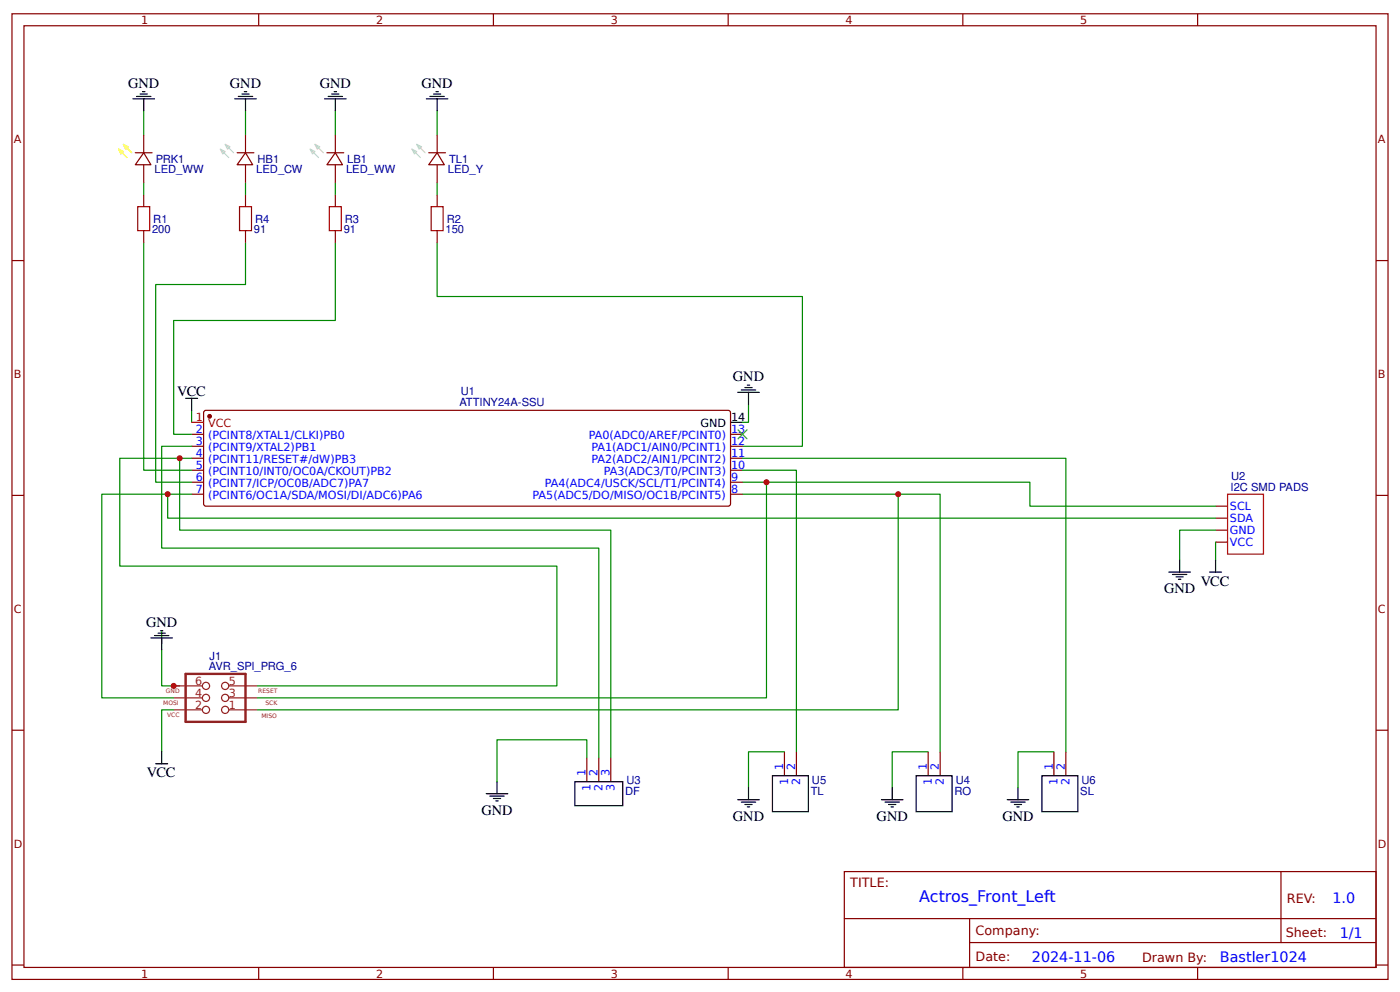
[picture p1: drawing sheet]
<svg xmlns="http://www.w3.org/2000/svg" width="309mm" height="219mm" viewBox="0 0 309 219" stroke-linecap="round" stroke-linejoin="round" font-family="sans-serif">
<g fill="none" stroke="#800" stroke-width=".26">
<path d="M2.6 3h304.1v213.3h-304.1zM5.3 5.7h298.7v208h-298.7zM57.1 3v2.7M109 3v2.7M160.9 3v2.7M212.7 3v2.7M264.6 3v2.7M29.9 33.7h3.7M31.7 33.7l1.6 2.7h-3.4zM31.7 29.8v3.9M31.7 36.4v3.9M52.4 33.7h3.7"/>
<path d="M54.2 33.7l1.6 2.7h-3.4zM54.2 29.8v3.9M54.2 36.4v3.9M72.2 33.7h3.7M74.1 33.7l1.6 2.7h-3.5zM74.1 29.8v3.9M74.1 36.4v3.9M94.7 33.7h3.7M96.6 33.7l1.6 2.7h-3.5zM96.6 29.8v3.9M96.6 36.4v3.9M2.6 57.5h2.7"/>
<path d="M31.7 43v2.6M31.7 50.9v2.7M54.2 43v2.6M54.2 50.9v2.7M74.1 43v2.6M74.1 50.9v2.7M96.6 43v2.6M96.6 50.9v2.7M304 57.5h2.7M42.3 95.9h2.7M42.3 98.6h2.7M45.2 90.7l115.7-.1 .2 .1 .3 .4v20.2l-.1 .2-.4 .3h-115.4l-.3-.1-.2-.4v-20.2z"/>
<path d="M161.4 95.9h2.6M161.4 98.6h2.6M2.6 109.4h2.7M42.3 101.2h2.7M42.3 103.8h2.7M42.3 106.5h2.7M42.3 109.1h2.7M161.4 101.2h2.6M161.4 103.8h2.6M161.4 106.5h2.6M161.4 109.1h2.6M268.6 119.7h2.6"/>
<path d="M268.6 117.1h2.6M268.6 114.4h2.6M268.6 111.8h2.6M304 109.4h2.7M2.6 161.3h2.7M129.6 167.3v5.3M132.3 167.3v5.3M134.9 167.3v5.3M173.3 166v5.3M175.9 166v5.3M205.1 166v5.3M207.7 166v5.3"/>
<path d="M232.8 166v5.3M235.5 166v5.3M304 161.3h2.7M186.5 192.5h117.5v21.2h-117.5zM283 192.5v15.7M2.6 213.1h2.7M57.1 213.7v2.6M109 213.7v2.6M160.9 213.7v2.6M186.6 202.9h117.3M212.7 213.7v2.6M214.2 208.2h89.7"/>
<path d="M214.2 202.9v10.6M264.6 213.7v2.6M304 213.1h2.7"/>
</g>
<g fill="none" stroke="#080" stroke-width=".26">
<path d="M31.7 24.5v5.3M54.2 24.5v5.3M74.1 24.5v5.3M96.6 24.5v5.3M31.7 53.6v50.2h10.6M31.7 40.3v2.7M54.2 53.6v9.2h-19.8v43.7h7.9M54.2 40.3v2.7M74.1 53.6v17.2h-35.7v25.1h3.9M74.1 40.3v2.7M96.6 53.6v11.9h80.7v33.1h-13.3M96.6 40.3v2.7"/>
<path d="M42.3 98.6h-6.6v22.4h96.6v46.3M42.3 90.6v2.7M165.4 89.3v4h-1.4M37 109.1v5.3h231.6M39.7 101.2v15.9h95.2v50.2M42.3 101.2h-15.8v23.8h96.5v26.5h-66.1M42.3 109.1h-19.8v45h15.9M164 106.5h63.5v5.3h41.1M164 109.1h34.4v47.7h-141.5M164 101.2h71.5v64.8M164 103.8h11.9v62.2M169.3 106.5v47.6h-112.4"/>
<path d="M198.4 109.1h9.3v56.9M268.6 117.1h-8v6.6M268.6 119.7v4M35.7 139.6v2.6M35.7 143.5v8h4M38.4 156.8h-2.7v9.2M129.6 167.3v-3.9h-19.8v9.2M173.3 166h-7.9v8M205.1 166h-8v8M232.8 166h-7.9v8"/>
</g>
<g fill="none" stroke="#000" stroke-width=".26">
<path d="M29.4 21.8h4.7M30.2 21.3h3.1M31 20.8h1.5M31.5 20.2h.5M31.7 21.8v2.7M51.9 21.8h4.7M52.7 21.3h3.1M53.4 20.8h1.6M54 20.2h.5M54.2 21.8v2.7M71.7 21.8h4.8M72.5 21.3h3.2"/>
<path d="M73.3 20.8h1.6M73.8 20.2h.5M74.1 21.8v2.7M94.2 21.8h4.8M95 21.3h3.2M95.8 20.8h1.6M96.3 20.2h.5M96.6 21.8v2.7M41 88h2.7M42.3 88v2.6M161.4 93.3h2.6M163 86.7h4.7"/>
<path d="M163.8 86.1h3.2M164.6 85.6h1.6M165.1 85.1h.5M165.4 86.7v2.6M34.9 139.8h1.6M35.5 139.3h.5M258.2 126.3h4.8M259 126.9h3.2M259.8 127.4h1.6M260.3 127.9h.6M260.6 123.7v2.6M267.2 126.3h2.7"/>
<path d="M268.6 123.7v2.6M33.3 140.9h4.8M34.1 140.4h3.2M35.7 140.9v2.6M34.4 168.7h2.6M35.7 166v2.7M107.4 175.3h4.8M108.2 175.8h3.2M109 176.3h1.6M109.5 176.9h.6M109.8 172.6v2.7M127 172.6h10.6v5.3h-10.6z"/>
<path d="M163 176.6h4.7M163.8 177.1h3.2M164.6 177.7h1.6M165.1 178.2h.5M165.4 174v2.6M170.7 171.3h7.9v8h-7.9zM194.7 176.6h4.8M195.5 177.1h3.2M196.3 177.7h1.6M196.8 178.2h.6M197.1 174v2.6M202.4 171.3h7.9v8h-7.9z"/>
<path d="M222.5 176.6h4.8M223.3 177.1h3.2M224.1 177.7h1.6M224.6 178.2h.6M224.9 174v2.6M230.2 171.3h7.9v8h-7.9z"/>
</g>
<path d="M42.3 93.3h2.7M271.2 109.1h7.9v13.3h-7.9z" fill="none" stroke="#f00" stroke-width=".26"/>
<path d="M30.4 45.6h2.7v5.3h-2.7zM52.9 45.6h2.7v5.3h-2.7zM72.8 45.6h2.6v5.3h-2.6zM95.2 45.6h2.7v5.3h-2.7z" fill="none" stroke="#a00000" stroke-width=".26"/>
<path d="M26.2 32.9l1.1 .6-.6 .5zM26.2 32.9l1.8 1.9M27.3 31.9l1 .5-.5 .5zM27.3 31.9l1.8 1.8" fill="none" stroke="#ff0" stroke-width=".26"/>
<path d="M48.7 32.9l1 .6-.5 .5zM48.7 32.9l1.8 1.9M49.7 31.9l1.1 .5-.5 .5zM49.7 31.9l1.9 1.8M68.5 32.9l1.1 .6-.5 .5zM68.5 32.9l1.9 1.9M69.6 31.9l1 .5-.5 .5zM69.6 31.9l1.8 1.8M91 32.9l1.1 .6-.6 .5zM91 32.9l1.9 1.9M92.1 31.9l1 .5-.5 .5zM92.1 31.9l1.8 1.8" fill="none" stroke="#ccc" stroke-width=".26"/>
<path d="M41 148.8h13.2v10.6h-13.2z" fill="none" stroke="#8d2323" stroke-width=".53"/>
<g fill="none" stroke="#8d2323" stroke-width=".26">
<path d="M38.4 156.8h6.3M38.4 154.1h6.3M38.4 151.5h6.3M50.5 156.8h6.4M50.5 154.1h6.4M50.5 151.5h6.4"/>
<circle cx="45.5" cy="151.5" r=".79"/>
<circle cx="45.5" cy="156.8" r=".79"/>
<circle cx="45.5" cy="154.1" r=".79"/>
<circle cx="49.7" cy="156.8" r=".79"/>
<circle cx="49.7" cy="151.5" r=".79"/>
<circle cx="49.7" cy="154.1" r=".79"/>
</g>
<circle cx="46.3" cy="91.9" r=".4" fill="#800" stroke="#800" stroke-width=".26"/>
<path d="M163 94.9l2.1 2.1zM165.1 94.9l-2.1 2.1z" fill="#000" stroke="#3c3" stroke-width=".26"/>
<g fill="#c00">
<circle cx="38.4" cy="151.5" r=".66"/>
<circle cx="169.3" cy="106.5" r=".66"/>
<circle cx="37" cy="109.1" r=".66"/>
<circle cx="198.4" cy="109.1" r=".66"/>
<circle cx="39.7" cy="101.2" r=".66"/>
</g>
<text font-size="3.5" fill="#00f" x="203.1" y="199.3">Actros_Front_Left</text>
<g font-size="3.2">
<text x="28.3" y="19.4">GND</text>
<text x="50.8" y="19.4">GND</text>
<text x="70.6" y="19.4">GND</text>
<text x="93.1" y="19.4">GND</text>
<text x="39.2" y="87.4">VCC</text>
<text x="161.9" y="84.2">GND</text>
<text x="257.2" y="131">GND</text>
<text x="265.3" y="129.4">VCC</text>
<text x="32.3" y="138.4">GND</text>
<text x="32.5" y="171.7">VCC</text>
<text x="106.4" y="179.9">GND</text>
<text x="161.9" y="181.2">GND</text>
<text x="193.7" y="181.2">GND</text>
<text x="221.5" y="181.2">GND</text>
</g>
<g font-size="3.2" fill="#00f">
<text x="294.4" y="199.4">1.0</text>
<text x="296" y="207.2">1/1</text>
<text x="228" y="212.5">2024-11-06</text>
<text x="269.5" y="212.4">Bastler1024</text>
</g>
<g font-size="2.8" fill="#800">
<text x="187.9" y="195.9">TITLE:</text>
<text x="284.3" y="199.4">REV:</text>
<text x="215.5" y="206.6">Company:</text>
<text x="284.1" y="207">Sheet:</text>
<text x="215.5" y="212.3">Date:</text>
<text x="252.3" y="212.4">Drawn By:</text>
</g>
<g font-size="2.5" fill="#800">
<text x="31.2" y="5.3">1</text>
<text x="83.1" y="5.3">2</text>
<text x="134.9" y="5.3">3</text>
<text x="186.8" y="5.3">4</text>
<text x="238.7" y="5.3">5</text>
<text x="3" y="31.6">A</text>
<text x="304.4" y="31.6">A</text>
<text x="3" y="83.5">B</text>
<text x="304.4" y="83.5">B</text>
<text x="3" y="135.3">C</text>
<text x="304.4" y="135.3">C</text>
<text x="3" y="187.2">D</text>
<text x="304.4" y="187.2">D</text>
<text x="31.2" y="215.9">1</text>
<text x="83.1" y="215.9">2</text>
<text x="134.9" y="215.9">3</text>
<text x="186.8" y="215.9">4</text>
<text x="238.7" y="215.9">5</text>
</g>
<g font-size="2.5" fill="#000080">
<text x="34.4" y="35.9">PRK1</text>
<text x="56.9" y="35.9">HB1</text>
<text x="76.7" y="35.9">LB1</text>
<text x="99.2" y="35.9">TL1</text>
<text x="34.1" y="38.3">LED_WW</text>
<text x="56.6" y="38.3">LED_CW</text>
<text x="76.5" y="38.3">LED_WW</text>
<text x="99" y="38.3">LED_Y</text>
<text x="33.6" y="51.5">200</text>
<text x="33.9" y="49.1">R1</text>
<text x="56.1" y="51.5">91</text>
<text x="56.4" y="49.1">R4</text>
<text x="75.9" y="51.5">91</text>
<text x="76.2" y="49.1">R3</text>
<text x="98.4" y="51.5">150</text>
<text x="98.7" y="49.1">R2</text>
<text x="101.5" y="89.7">ATTINY24A-SSU</text>
<text x="101.8" y="87.3">U1</text>
<text x="272" y="106">U2</text>
<text x="271.9" y="108.3">I2C SMD PADS</text>
<text x="46.1" y="148">AVR_SPI_PRG_6</text>
<text x="46.3" y="145.7">J1</text>
<text x="138.4" y="173.2">U3</text>
<text x="179.4" y="173.2">U5</text>
<text x="211.1" y="173.2">U4</text>
<text x="238.9" y="173.2">U6</text>
<text x="138.1" y="175.6">DF</text>
<text x="179.1" y="175.6">TL</text>
<text x="210.9" y="175.6">RO</text>
<text x="238.7" y="175.6">SL</text>
</g>
<g font-size="2.5" fill="#f00">
<text x="43.3" y="93">1</text>
<text x="46" y="94.3">VCC</text>
</g>
<g font-size="2.5" fill="#00f">
<text x="43.3" y="95.6">2</text>
<text x="161.5" y="95.6">13</text>
<text x="43.3" y="98.3">3</text>
<text x="43.3" y="100.9">4</text>
<text x="46" y="97">(PCINT8/XTAL1/CLKI)PB0</text>
<text x="46" y="99.6">(PCINT9/XTAL2)PB1</text>
<text x="130.1" y="97">PA0(ADC0/AREF/PCINT0)</text>
<text x="130.6" y="99.6">PA1(ADC1/AIN0/PCINT1)</text>
<text x="161.5" y="100.9">11</text>
<text x="161.5" y="98.3">12</text>
<text x="43.3" y="103.6">5</text>
<text x="43.3" y="106.2">6</text>
<text x="46" y="102.3">(PCINT11/RESET#/dW)PB3</text>
<text x="46" y="104.9">(PCINT10/INT0/OC0A/CKOUT)PB2</text>
<text x="46" y="107.6">(PCINT7/ICP/OC0B/ADC7)PA7</text>
<text x="120.3" y="107.6">PA4(ADC4/USCK/SCL/T1/PCINT4)</text>
<text x="130.6" y="102.3">PA2(ADC2/AIN1/PCINT2)</text>
<text x="133.4" y="104.9">PA3(ADC3/T0/PCINT3)</text>
<text x="161.5" y="106.2">9</text>
<text x="161.5" y="103.6">10</text>
<text x="43.3" y="108.9">7</text>
<text x="46" y="110.2">(PCINT6/OC1A/SDA/MOSI/DI/ADC6)PA6</text>
<text x="117.7" y="110.2">PA5(ADC5/DO/MISO/OC1B/PCINT5)</text>
<text x="161.5" y="108.9">8</text>
<text x="271.7" y="112.6">SCL</text>
<text x="271.7" y="117.9">GND</text>
<text x="271.7" y="115.2">SDA</text>
<text x="271.7" y="120.5">VCC</text>
<text x="129.4" y="171.3" transform="rotate(-90 129.4 171.3)">1</text>
<text x="132" y="171.3" transform="rotate(-90 132 171.3)">2</text>
<text x="134.7" y="171.3" transform="rotate(-90 134.7 171.3)">3</text>
<text x="173" y="170" transform="rotate(-90 173 170)">1</text>
<text x="174.1" y="173.4" transform="rotate(-90 174.1 173.4)">1</text>
<text x="175.7" y="170" transform="rotate(-90 175.7 170)">2</text>
<text x="176.7" y="173.4" transform="rotate(-90 176.7 173.4)">2</text>
<text x="204.8" y="170" transform="rotate(-90 204.8 170)">1</text>
<text x="205.8" y="173.4" transform="rotate(-90 205.8 173.4)">1</text>
<text x="207.4" y="170" transform="rotate(-90 207.4 170)">2</text>
<text x="208.5" y="173.4" transform="rotate(-90 208.5 173.4)">2</text>
<text x="232.6" y="170" transform="rotate(-90 232.6 170)">1</text>
<text x="233.6" y="173.4" transform="rotate(-90 233.6 173.4)">1</text>
<text x="235.2" y="170" transform="rotate(-90 235.2 170)">2</text>
<text x="236.3" y="173.4" transform="rotate(-90 236.3 173.4)">2</text>
<text x="130.4" y="174.7" transform="rotate(-90 130.4 174.7)">1</text>
<text x="133.1" y="174.7" transform="rotate(-90 133.1 174.7)">2</text>
<text x="135.7" y="174.7" transform="rotate(-90 135.7 174.7)">3</text>
</g>
<g font-size="2.5">
<text x="154.8" y="94.3">GND</text>
<text x="161.5" y="93">14</text>
</g>
<g font-size="2.5" fill="#8d2323">
<text x="43.1" y="153.9">4</text>
<text x="43.1" y="151.2">6</text>
<text x="50.5" y="153.9">3</text>
<text x="50.5" y="151.2">5</text>
<text x="43.1" y="156.5">2</text>
<text x="50.5" y="156.5">1</text>
</g>
<g font-size="1.3" fill="#8d2323">
<text x="36.1" y="155.7">MOSI</text>
<text x="36.7" y="153.1">GND</text>
<text x="57.1" y="153.1">RESET</text>
<text x="58.6" y="155.7">SCK</text>
<text x="36.9" y="158.4">VCC</text>
<text x="57.8" y="158.6">MISO</text>
</g>
</svg>
